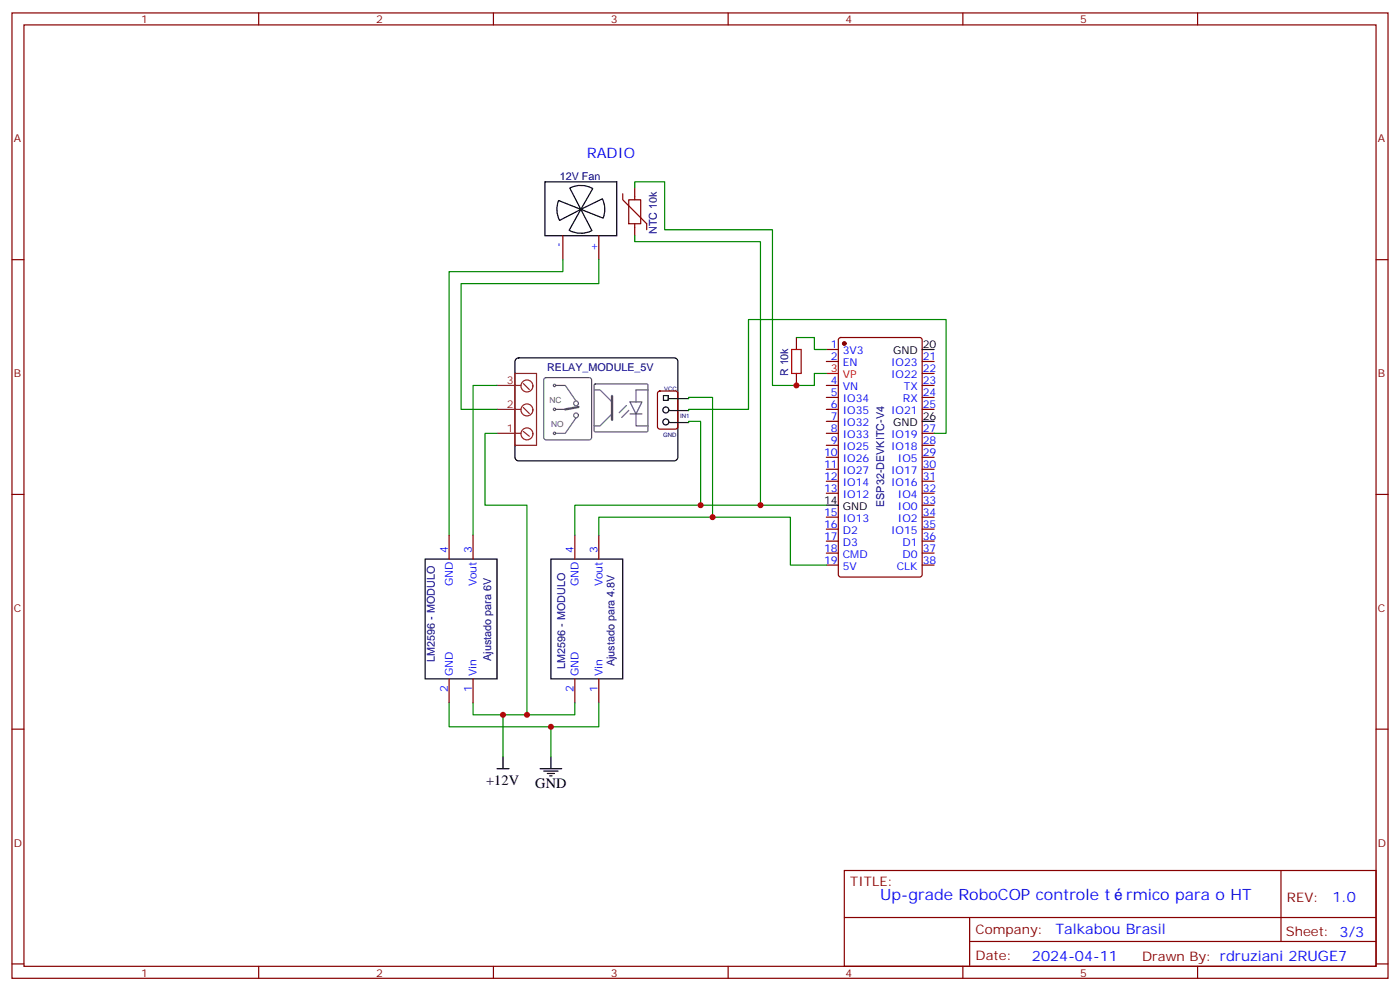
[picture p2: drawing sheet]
<svg xmlns="http://www.w3.org/2000/svg" width="412mm" height="292mm" viewBox="0 0 412 292" stroke-linecap="round" stroke-linejoin="round" font-family="sans-serif">
<g fill="none" stroke="#870000" stroke-width=".35">
<path d="M3.5 3.8h405.4v284.3h-405.4zM7.1 7.3h398.2v277.3h-398.2zM76.2 3.8v3.5M145.3 3.8v3.5M214.5 3.8v3.5M283.6 3.8v3.5M352.8 3.8v3.5M183.4 57.1v1.7l7.1 7.1v1.8M185.2 58.8h3.5v7.1h-3.5zM187 55.3v3.5M3.5 76.5h3.6M165.8 69.4v7.1"/>
<path d="M176.4 69.4v7.1M187 65.9v3.5M405.3 76.5h3.6M234.6 99.4v3.5M247.2 99.6l.4-.2h23.3l.7 .4v69.5l-.4 .6-23.6 .1-.6-.5-.1-69.4zM193.9 115.4l.5-.2h4.6l.6 .4 .1 10.1-.5 .6-4.8 .1-.7-.5v-10zM234.6 110v3.5M243.4 102.9h3.5M243.4 106.5h3.5M243.4 113.5h3.5M243.4 117.1h3.5M271.6 106.5h3.6"/>
<path d="M271.6 113.5h3.6M271.6 117.1h3.6M271.6 110h3.6M243.4 120.6h3.5M243.4 124.1h3.5M243.4 127.6h3.5M243.4 131.2h3.5M243.4 134.7h3.5M243.4 138.2h3.5M271.6 120.6h3.6M271.6 127.6h3.6M271.6 131.2h3.6"/>
<path d="M271.6 134.7h3.6M271.6 138.2h3.6M3.5 145.6h3.6M132.3 157.6v7.1M139.3 157.6v7.1M169.3 157.6v7.1M176.4 157.6v7.1M243.4 141.7h3.5M243.4 145.3h3.5M243.4 152.3h3.5M243.4 155.9h3.5M243.4 159.4h3.5"/>
<path d="M271.6 141.7h3.6M271.6 145.3h3.6M271.6 152.3h3.6M271.6 155.9h3.6M271.6 159.4h3.6M271.6 148.8h3.6M405.3 145.6h3.6M243.4 162.9h3.5M243.4 166.4h3.5M271.6 162.9h3.6M271.6 166.4h3.6M132.3 200v7"/>
<path d="M139.3 200v7M169.3 200v7M176.4 200v7M3.5 214.8h3.6M405.3 214.8h3.6M248.7 256.4h156.6v28.2h-156.6zM377.3 256.4v20.9M248.7 270.2h156.5M285.6 277.3h119.6M285.6 270.2v14.2M3.5 283.9h3.6M76.2 284.6v3.5"/>
<path d="M145.3 284.6v3.5M214.5 284.6v3.5M283.6 284.6v3.5M352.8 284.6v3.5M405.3 283.9h3.6"/>
</g>
<circle cx="248.7" cy="101.2" r=".53" fill="#870000" stroke="#870000" stroke-width=".35"/>
<path d="M243.4 110h3.5" fill="none" stroke="#f00" stroke-width=".35"/>
<g fill="none" stroke="#000" stroke-width=".35">
<path d="M160.5 53.6h21.2v15.8h-21.2zM164.5 59.1l6.6 2.6-6.3 3.2a7.1 7.1 0 0 1-.3-5.8zM167.8 55.4a7 7 0 0 1 6.8 .1l-3.5 6.2zM171.1 61.7l3.3 6.2a7.1 7.1 0 0 1-6.7-.1zM171.1 61.7l6.3-3.1a7.1 7.1 0 0 1 .3 5.7zM151.9 105.8l.9-.4h45.8l.6 .2 .5 .9v28.2l-.3 .6-.8 .4h-45.8l-.7-.2-.4-.8v-28.2zM195.4 116.5h1.4v1.4h-1.4zM196.8 117.4h6M271.6 102.9h3.6M197.2 120.9h5.6M197.2 124.5h5.6M271.6 124.1h3.6"/>
<path d="M243.4 148.8h3.5M125.2 164.7h21.2v35.3h-21.2zM162.3 164.7h21.1v35.3h-21.1zM146.4 226.4h3.5M148.2 222.9v3.5M159.1 226.4h6.4M160.2 227.1h4.2M161.2 227.8h2.1M161.9 228.5h.7M162.3 222.9v3.5"/>
<circle cx="196.1" cy="124.3" r=".88"/>
<circle cx="196.1" cy="120.7" r=".88"/>
</g>
<g fill="none" stroke="#8c2424" stroke-width=".35">
<path d="M146.4 113.5h7.1M151.7 110h6.3v21.2h-6.3M151.7 110.2v21.1M154.2 113l1.7 1.7M146.4 120.6h7.1M146.4 127.6h7.1M154.2 120l1.7 1.8M154.2 127.1l1.7 1.4"/>
<circle cx="155.2" cy="113.7" r="1.76"/>
<circle cx="155.2" cy="127.8" r="1.76"/>
<circle cx="155.2" cy="120.7" r="1.76"/>
</g>
<g fill="none" stroke="#666" stroke-width=".35">
<path d="M160.4 111.4l.5-.2h12.7l.5 .2 .2 .5v17l-.3 .5-.4 .2h-12.7l-.5-.3-.2-.4v-17zM163.7 113.5h2.8l3.2 4.6M175 114.9h1.8l3.5 3.5v3.5l-3.5 3.5h-1.8M175.1 113.3l.3-.2h15.3l.2 .3-.1 13.6-.3 .2h-15.3l-.2-.3zM184.5 119.4l-2.1 2.2M185.6 118.4h3.5l-1.8 3.5zM190.9 114.9h-3.6v3.5M163.7 120.6h2.8M169.7 123l-3.2 4.6h-2.8M185.2 120.9l-2.1 2.1M185.6 121.9h3.5M187.3 121.9v3.5h3.6"/>
<circle cx="163.3" cy="113.5" r=".35"/>
<circle cx="169.7" cy="118.8" r=".71"/>
<circle cx="163.3" cy="127.6" r=".35"/>
<circle cx="163.3" cy="120.6" r=".35"/>
<circle cx="169.7" cy="122.3" r=".71"/>
</g>
<path d="M170.4 119.9l-3.9 .7M180.3 116.6v7.1" fill="none" stroke="#666" stroke-width=".71"/>
<g fill="none" stroke="#008700" stroke-width=".35">
<path d="M187 55.3v-1.7h8.8v14.1h31.7v45.8h12.4v-3.5h3.5M165.8 76.5v3.5h-33.5v77.6M176.4 76.5v7h-40.6v37.1h10.6M187 69.4v1.8h37v77.6M234.6 99.4h5.3v3.5h3.5M146.4 113.5h-7.1v44.1M202.8 117.4v-.3h7.1v35.2M146.4 127.6h-3.5v21.2h12.3v61.7M202.8 124.5v-.4h3.6v24.7M202.8 120.9v-.3h17.7v-26.5h58.2v33.5h-3.5M176.4 157.6v-5.3h56.4v14.1h10.6M243.4 148.8h-74.1v8.8"/>
<path d="M132.3 207v7.1h30M139.3 207v3.5h8.9v12.4M169.3 207v3.5h-21.1M176.4 207v7.1h-14.1v8.8"/>
</g>
<path d="M233.2 102.9h2.8v7.1h-2.8z" fill="none" stroke="#a10000" stroke-width=".35"/>
<g fill="#c00">
<circle cx="148.2" cy="210.5" r=".88"/>
<circle cx="162.3" cy="214.1" r=".88"/>
<circle cx="206.4" cy="148.8" r=".88"/>
<circle cx="155.2" cy="210.5" r=".88"/>
<circle cx="209.9" cy="152.3" r=".88"/>
<circle cx="224" cy="148.8" r=".88"/>
<circle cx="234.6" cy="113.5" r=".88"/>
</g>
<g font-size="4.6" fill="#00f">
<text x="259.3" y="265.2">Up-grade RoboCOP controle t</text>
<text x="331.7" y="265.2">rmico para o HT</text>
</g>
<g font-size="4.2" fill="#00f">
<text x="172.9" y="46.5">RADIO</text>
<text x="392.5" y="265.7">1.0</text>
<text x="310.9" y="275.2">Talkabou Brasil</text>
<text x="304" y="283">2024-04-11</text>
</g>
<g font-size="4.2">
<text x="143.2" y="231.3">+12V</text>
<text x="157.7" y="232.1">GND</text>
</g>
<g font-size="3.9" fill="#800">
<text x="250.5" y="261">TITLE:</text>
<text x="379.1" y="265.7">REV:</text>
<text x="287.4" y="275.2">Company:</text>
<text x="378.7" y="275.8">Sheet: 3/3</text>
<text x="287.4" y="282.9">Date:</text>
<text x="336.4" y="282.9">Drawn By: rdruziani 2RUGE7</text>
</g>
<g font-size="3.2" fill="#800">
<text x="41.6" y="6.8">1</text>
<text x="110.8" y="6.8">2</text>
<text x="179.9" y="6.8">3</text>
<text x="249.1" y="6.8">4</text>
<text x="318.2" y="6.8">5</text>
<text x="4.1" y="41.9">A</text>
<text x="405.9" y="41.9">A</text>
<text x="4.1" y="111.1">B</text>
<text x="405.9" y="111.1">B</text>
<text x="4.1" y="180.2">C</text>
<text x="405.9" y="180.2">C</text>
<text x="4.1" y="249.3">D</text>
<text x="405.9" y="249.3">D</text>
<text x="41.6" y="287.6">1</text>
<text x="110.8" y="287.6">2</text>
<text x="179.9" y="287.6">3</text>
<text x="249.1" y="287.6">4</text>
<text x="318.2" y="287.6">5</text>
</g>
<g font-size="3.2" fill="#000080">
<text x="164.9" y="52.9">12V Fan</text>
<text x="193.4" y="68.9" transform="rotate(-90 193.4 68.9)">NTC 10k</text>
<text x="161.2" y="109.3">RELAY_MODULE_5V</text>
<text x="232.2" y="110.8" transform="rotate(-90 232.2 110.8)">R 10k</text>
<text x="260.4" y="149.3" transform="rotate(-90 260.4 149.3)">ESP32-DEVKITC-V4</text>
<text x="128.1" y="194.9" transform="rotate(-90 128.1 194.9)">LM2596 - MODULO</text>
<text x="144.6" y="194.7" transform="rotate(-90 144.6 194.7)">Ajustado para 6V</text>
<text x="166.4" y="196.9" transform="rotate(-90 166.4 196.9)">LM2596 - MODULO</text>
<text x="181" y="196.2" transform="rotate(-90 181 196.2)">Ajustado para 4.8V</text>
</g>
<g font-size="3.2" fill="#00f">
<text x="165.5" y="72.6" transform="rotate(-90 165.5 72.6)">-</text>
<text x="176" y="73.8" transform="rotate(-90 176 73.8)">+</text>
<text x="244.8" y="102.6">1</text>
<text x="244.8" y="106.1">2</text>
<text x="248.2" y="104.4">3V3</text>
<text x="248.2" y="107.9">EN</text>
<text x="262.5" y="107.9">IO23</text>
<text x="271.8" y="106.1">21</text>
<text x="244.8" y="113.2">4</text>
<text x="262.5" y="111.4">IO22</text>
<text x="271.8" y="109.6">22</text>
<text x="271.8" y="113.2">23</text>
<text x="244.8" y="116.7">5</text>
<text x="248.2" y="114.9">VN</text>
<text x="248.2" y="118.5">IO34</text>
<text x="266" y="118.5">RX</text>
<text x="266.2" y="114.9">TX</text>
<text x="271.8" y="116.7">24</text>
<text x="244.8" y="120.2">6</text>
<text x="244.8" y="123.8">7</text>
<text x="248.2" y="122">IO35</text>
<text x="248.2" y="125.5">IO32</text>
<text x="262.5" y="122">IO21</text>
<text x="271.8" y="120.2">25</text>
<text x="244.8" y="127.3">8</text>
<text x="244.8" y="130.8">9</text>
<text x="248.2" y="129">IO33</text>
<text x="262.5" y="129">IO19</text>
<text x="271.8" y="127.3">27</text>
<text x="271.8" y="130.8">28</text>
<text x="242.7" y="134.3">10</text>
<text x="242.7" y="137.9">11</text>
<text x="248.2" y="132.6">IO25</text>
<text x="248.2" y="136.1">IO26</text>
<text x="262.5" y="132.6">IO18</text>
<text x="264.5" y="136.1">IO5</text>
<text x="271.8" y="134.3">29</text>
<text x="271.8" y="137.9">30</text>
<text x="242.7" y="141.4">12</text>
<text x="248.2" y="139.6">IO27</text>
<text x="248.2" y="143.2">IO14</text>
<text x="262.5" y="139.6">IO17</text>
<text x="262.5" y="143.2">IO16</text>
<text x="271.8" y="141.4">31</text>
<text x="242.7" y="144.9">13</text>
<text x="248.2" y="146.7">IO12</text>
<text x="264.5" y="146.7">IO4</text>
<text x="271.8" y="144.9">32</text>
<text x="271.8" y="148.4">33</text>
<text x="242.7" y="152">15</text>
<text x="242.7" y="155.5">16</text>
<text x="248.2" y="153.7">IO13</text>
<text x="264.5" y="150.2">IO0</text>
<text x="264.5" y="153.7">IO2</text>
<text x="271.8" y="152">34</text>
<text x="271.8" y="155.5">35</text>
<text x="242.7" y="159">17</text>
<text x="248.2" y="157.3">D2</text>
<text x="248.2" y="160.8">D3</text>
<text x="262.5" y="157.3">IO15</text>
<text x="265.9" y="160.8">D1</text>
<text x="271.8" y="159">36</text>
<text x="131.9" y="162.9" transform="rotate(-90 131.9 162.9)">4</text>
<text x="139" y="162.9" transform="rotate(-90 139 162.9)">3</text>
<text x="169" y="162.9" transform="rotate(-90 169 162.9)">4</text>
<text x="176" y="162.9" transform="rotate(-90 176 162.9)">3</text>
<text x="242.7" y="162.6">18</text>
<text x="242.7" y="166.1">19</text>
<text x="248.2" y="164.3">CMD</text>
<text x="248.2" y="167.9">5V</text>
<text x="264.2" y="167.9">CLK</text>
<text x="265.9" y="164.3">D0</text>
<text x="271.8" y="162.6">37</text>
<text x="271.8" y="166.1">38</text>
<text x="133.3" y="172.7" transform="rotate(-90 133.3 172.7)">GND</text>
<text x="140.4" y="172.7" transform="rotate(-90 140.4 172.7)">Vout</text>
<text x="170.4" y="172.7" transform="rotate(-90 170.4 172.7)">GND</text>
<text x="177.4" y="172.7" transform="rotate(-90 177.4 172.7)">Vout</text>
<text x="131.9" y="203.7" transform="rotate(-90 131.9 203.7)">2</text>
<text x="133.3" y="199.2" transform="rotate(-90 133.3 199.2)">GND</text>
<text x="139" y="203.7" transform="rotate(-90 139 203.7)">1</text>
<text x="140.4" y="199.2" transform="rotate(-90 140.4 199.2)">Vin</text>
<text x="169" y="203.7" transform="rotate(-90 169 203.7)">2</text>
<text x="170.4" y="199.2" transform="rotate(-90 170.4 199.2)">GND</text>
<text x="176" y="203.7" transform="rotate(-90 176 203.7)">1</text>
<text x="177.4" y="199.2" transform="rotate(-90 177.4 199.2)">Vin</text>
</g>
<g font-size="3.2">
<text x="263.1" y="104.4">GND</text>
<text x="271.8" y="102.6">20</text>
<text x="263.1" y="125.5">GND</text>
<text x="271.8" y="123.8">26</text>
<text x="242.7" y="148.4">14</text>
<text x="248.2" y="150.2">GND</text>
</g>
<g font-size="3.2" fill="#8d2323">
<text x="149.3" y="113">3</text>
<text x="149.3" y="120.1">2</text>
<text x="149.3" y="127.1">1</text>
</g>
<g font-size="3.2" fill="#f00">
<text x="244.8" y="109.6">3</text>
<text x="248.2" y="111.4">VP</text>
</g>
<g font-size="2.5" fill="#666">
<text x="161.8" y="118.8">NC</text>
<text x="162.3" y="125.8">NO</text>
</g>
<g font-size="1.8" fill="#000080">
<text x="195.6" y="115.1">VCC</text>
<text x="200.3" y="123.2">IN1</text>
<text x="195.3" y="128.8">GND</text>
</g>
</svg>
